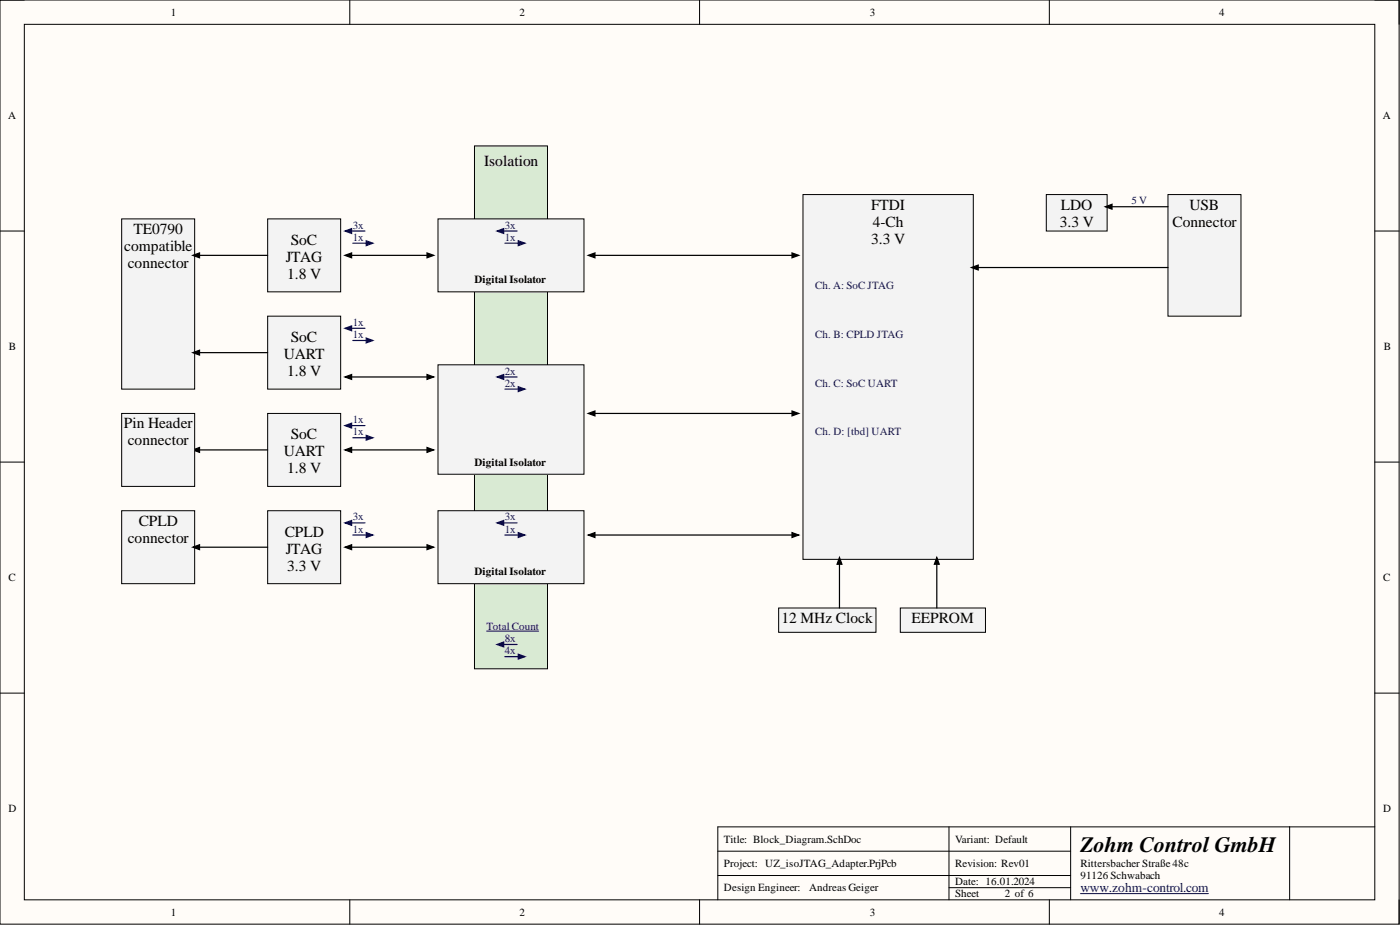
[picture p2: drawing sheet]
<svg xmlns="http://www.w3.org/2000/svg" width="292mm" height="193mm" viewBox="0 0 292 193" stroke-linecap="round" stroke-linejoin="round" font-family="sans-serif">
<path d="M0 0h291.9v192.8h-291.9z" fill-rule="evenodd" fill="#fffcf8"/>
<path d="M0 0h291.9v192.8h-291.9z" fill="none" stroke="#000" stroke-width=".21"/>
<path d="M5.1 5.1h281.7v182.6h-281.7z" fill-rule="evenodd" fill="#fffcf8"/>
<g fill="none" stroke="#000" stroke-width=".21">
<path d="M0 0h5.1M5.1 5.1h281.7v182.6h-281.7zM73 0v5.1M146 0v5.1M218.9 0v5.1M286.8 0h5.1v5.1M0 48.2h5.1M286.8 48.2h5.1M0 96.4h5.1M286.8 96.4h5.1M0 144.6h5.1M286.8 144.6h5.1"/>
<path d="M149.8 177.6h73.6M198 172.5v15.2M223.4 172.5v15.2M269.1 172.5v15.2M286.8 172.5h-137v15.2M73 187.7v5.1M146 187.7v5.1M149.8 182.6h73.6M198 185.2h25.4M218.9 187.7v5.1M291.9 187.7v5.1"/>
</g>
<path d="M225.4 186.4h26.7" fill="none" stroke="#000080" stroke-width=".21"/>
<path d="M55.8 45.7h15.3v15.2h-15.3z" fill-rule="evenodd" fill="#f3f3f3"/>
<path d="M55.8 45.7h15.3v15.2h-15.3z" fill="none" stroke="#000" stroke-width=".21"/>
<path d="M55.8 106.5h15.3v15.3h-15.3z" fill-rule="evenodd" fill="#f3f3f3"/>
<path d="M55.8 106.5h15.3v15.3h-15.3z" fill="none" stroke="#000" stroke-width=".21"/>
<path d="M55.8 66h15.3v15.2h-15.3z" fill-rule="evenodd" fill="#f3f3f3"/>
<path d="M55.8 66h15.3v15.2h-15.3z" fill="none" stroke="#000" stroke-width=".21"/>
<path d="M99 30.4h15.2v109.1h-15.2z" fill-rule="evenodd" fill="#d9ead3"/>
<path d="M99 30.4h15.2v109.1h-15.2z" fill="none" stroke="#000" stroke-width=".21"/>
<path d="M55.8 86.3h15.3v15.2h-15.3z" fill-rule="evenodd" fill="#f3f3f3"/>
<path d="M55.8 86.3h15.3v15.2h-15.3z" fill="none" stroke="#000" stroke-width=".21"/>
<path d="M167.5 40.6h35.6v76.1h-35.6z" fill-rule="evenodd" fill="#f3f3f3"/>
<path d="M167.5 40.6h35.6v76.1h-35.6z" fill="none" stroke="#000" stroke-width=".21"/>
<path d="M25.4 45.7h15.2v35.5h-15.2z" fill-rule="evenodd" fill="#f3f3f3"/>
<path d="M25.4 45.7h15.2v35.5h-15.2z" fill="none" stroke="#000" stroke-width=".21"/>
<path d="M40.2 53.3l1.4-.5v1zM40.6 53.3h15.2M40.2 73.6l1.4-.5v1zM40.6 73.6h15.2" fill="none" stroke="#000" stroke-width=".25"/>
<path d="M40.2 53.3l1.4-.5v1zM40.2 73.6l1.4-.5v1z" fill="#000"/>
<path d="M72.3 48.2h3.9" fill="none" stroke="#000080" stroke-width=".25"/>
<path d="M72 48.2l1.4-.5v1z" fill="#000080"/>
<path d="M72 48.2l1.4-.5v1zM73.6 50.7h3.8" fill="none" stroke="#000080" stroke-width=".25"/>
<path d="M76.4 50.2l1.4 .5-1.4 .5z" fill="#000080"/>
<path d="M76.4 50.2l1.4 .5-1.4 .5zM72.3 109.1h3.9" fill="none" stroke="#000080" stroke-width=".25"/>
<path d="M72 109.1l1.4-.5v1z" fill="#000080"/>
<path d="M72 109.1l1.4-.5v1zM73.6 111.6h3.8" fill="none" stroke="#000080" stroke-width=".25"/>
<path d="M76.4 111.1l1.4 .5-1.4 .5z" fill="#000080"/>
<path d="M72.3 68.5h3.9M76.4 111.1l1.4 .5-1.4 .5z" fill="none" stroke="#000080" stroke-width=".25"/>
<path d="M72 68.5l1.4-.5v1z" fill="#000080"/>
<path d="M72 68.5l1.4-.5v1zM73.6 71h3.8" fill="none" stroke="#000080" stroke-width=".25"/>
<path d="M76.4 70.5l1.4 .5-1.4 .5z" fill="#000080"/>
<path d="M76.4 70.5l1.4 .5-1.4 .5zM72.3 88.8h3.9" fill="none" stroke="#000080" stroke-width=".25"/>
<path d="M72 88.8l1.4-.5v1z" fill="#000080"/>
<path d="M72 88.8l1.4-.5v1zM73.6 91.3h3.8" fill="none" stroke="#000080" stroke-width=".25"/>
<path d="M76.4 90.8l1.4 .5-1.4 .5z" fill="#000080"/>
<path d="M76.4 90.8l1.4 .5-1.4 .5zM104.1 134.4h3.8" fill="none" stroke="#000080" stroke-width=".25"/>
<path d="M103.7 134.4l1.4-.5v1.1z" fill="#000080"/>
<path d="M103.7 134.4l1.4-.5v1.1zM105.3 137h3.9" fill="none" stroke="#000080" stroke-width=".25"/>
<path d="M108.1 136.5l1.4 .5-1.4 .5z" fill="#000080"/>
<path d="M108.1 136.5l1.4 .5-1.4 .5z" fill="none" stroke="#000080" stroke-width=".25"/>
<path d="M101.5 131.7h10.9" fill="none" stroke="#000080" stroke-width=".21"/>
<path d="M243.7 40.6h15.2v25.4h-15.2z" fill-rule="evenodd" fill="#f3f3f3"/>
<path d="M243.7 40.6h15.2v25.4h-15.2z" fill="none" stroke="#000" stroke-width=".21"/>
<path d="M218.3 40.6h12.7v7.6h-12.7z" fill-rule="evenodd" fill="#f3f3f3"/>
<path d="M218.3 40.6h12.7v7.6h-12.7z" fill="none" stroke="#000" stroke-width=".21"/>
<path d="M230.6 43.1l1.4-.5v1zM231 43.1h12.7" fill="none" stroke="#000" stroke-width=".25"/>
<path d="M230.6 43.1l1.4-.5v1z" fill="#000"/>
<path d="M162.5 126.8h20.3v5.1h-20.3z" fill-rule="evenodd" fill="#f3f3f3"/>
<path d="M162.5 126.8h20.3v5.1h-20.3z" fill="none" stroke="#000" stroke-width=".21"/>
<path d="M187.8 126.8h17.8v5.1h-17.8z" fill-rule="evenodd" fill="#f3f3f3"/>
<path d="M187.8 126.8h17.8v5.1h-17.8z" fill="none" stroke="#000" stroke-width=".21"/>
<path d="M202.7 55.8l1.4-.5v1zM203.1 55.8h40.6M175.2 116.3l.5 1.4h-1.1zM175.2 116.7v10.1M195.5 116.3l.5 1.4h-1zM195.5 116.7v10.1" fill="none" stroke="#000" stroke-width=".25"/>
<path d="M202.7 55.8l1.4-.5v1zM175.2 116.3l.5 1.4h-1.1zM195.5 116.3l.5 1.4h-1z" fill="#000"/>
<path d="M91.4 45.7h30.4v15.2h-30.4z" fill-rule="evenodd" fill="#f3f3f3"/>
<path d="M91.4 45.7h30.4v15.2h-30.4z" fill="none" stroke="#000" stroke-width=".21"/>
<path d="M91.4 76.1h30.4v22.8h-30.4z" fill-rule="evenodd" fill="#f3f3f3"/>
<path d="M91.4 76.1h30.4v22.8h-30.4z" fill="none" stroke="#000" stroke-width=".21"/>
<path d="M91.4 106.5h30.4v15.3h-30.4z" fill-rule="evenodd" fill="#f3f3f3"/>
<path d="M91.4 106.5h30.4v15.3h-30.4z" fill="none" stroke="#000" stroke-width=".21"/>
<path d="M25.4 106.5h15.2v15.3h-15.2z" fill-rule="evenodd" fill="#f3f3f3"/>
<path d="M25.4 106.5h15.2v15.3h-15.2z" fill="none" stroke="#000" stroke-width=".21"/>
<path d="M40.2 93.9l1.4-.5v1zM40.6 93.9h15.2M40.2 114.2l1.4-.6v1.1zM40.6 114.2h15.2" fill="none" stroke="#000" stroke-width=".25"/>
<path d="M40.2 93.9l1.4-.5v1zM40.2 114.2l1.4-.6v1.1z" fill="#000"/>
<path d="M104.1 48.2h3.8" fill="none" stroke="#000080" stroke-width=".25"/>
<path d="M103.7 48.2l1.4-.5v1z" fill="#000080"/>
<path d="M103.7 48.2l1.4-.5v1zM105.3 50.7h3.9" fill="none" stroke="#000080" stroke-width=".25"/>
<path d="M108.1 50.2l1.4 .5-1.4 .5z" fill="#000080"/>
<path d="M108.1 50.2l1.4 .5-1.4 .5zM104.1 78.6h3.8" fill="none" stroke="#000080" stroke-width=".25"/>
<path d="M103.7 78.6l1.4-.5v1z" fill="#000080"/>
<path d="M103.7 78.6l1.4-.5v1zM105.3 81.2h3.9" fill="none" stroke="#000080" stroke-width=".25"/>
<path d="M108.1 80.7l1.4 .5-1.4 .5z" fill="#000080"/>
<path d="M108.1 80.7l1.4 .5-1.4 .5zM104.1 109.1h3.8" fill="none" stroke="#000080" stroke-width=".25"/>
<path d="M103.7 109.1l1.4-.5v1z" fill="#000080"/>
<path d="M103.7 109.1l1.4-.5v1zM105.3 111.6h3.9" fill="none" stroke="#000080" stroke-width=".25"/>
<path d="M108.1 111.1l1.4 .5-1.4 .5z" fill="#000080"/>
<path d="M108.1 111.1l1.4 .5-1.4 .5z" fill="none" stroke="#000080" stroke-width=".25"/>
<g fill="none" stroke="#000" stroke-width=".25">
<path d="M72 53.3l1.4-.5v1zM72.3 53.3h17.8M89.1 52.8l1.4 .5-1.4 .5zM122.7 53.3l1.4-.5v1zM123.1 53.3h43.2M165.3 52.8l1.3 .5-1.3 .5zM72 78.6l1.4-.5v1zM72.3 78.6h17.8M89.1 78.1l1.4 .5-1.4 .5zM72 93.9l1.4-.5v1zM72.3 93.9h17.8M89.1 93.4l1.4 .5-1.4 .5z"/>
<path d="M122.7 86.3l1.4-.6v1.1zM123.1 86.3h43.2M165.3 85.7l1.3 .6-1.3 .5zM72 114.2l1.4-.6v1.1zM72.3 114.2h17.8M89.1 113.6l1.4 .6-1.4 .5zM122.7 111.6l1.4-.5v1zM123.1 111.6h43.2M165.3 111.1l1.3 .5-1.3 .5z"/>
</g>
<g fill="#000">
<path d="M72 53.3l1.4-.5v1zM89.1 52.8l1.4 .5-1.4 .5zM122.7 53.3l1.4-.5v1zM165.3 52.8l1.3 .5-1.3 .5zM72 78.6l1.4-.5v1zM89.1 78.1l1.4 .5-1.4 .5zM72 93.9l1.4-.5v1zM89.1 93.4l1.4 .5-1.4 .5zM122.7 86.3l1.4-.6v1.1zM165.3 85.7l1.3 .6-1.3 .5zM72 114.2l1.4-.6v1.1zM89.1 113.6l1.4 .6-1.4 .5z"/>
<path d="M122.7 111.6l1.4-.5v1zM165.3 111.1l1.3 .5-1.3 .5z"/>
</g>
<path d="M25.4 86.3h15.2v15.2h-15.2z" fill-rule="evenodd" fill="#f3f3f3"/>
<path d="M25.4 86.3h15.2v15.2h-15.2z" fill="none" stroke="#000" stroke-width=".21"/>
<text font-size="4.6" x="225.4" y="177.8">Zohm Control GmbH</text>
<g font-size="3.2">
<text x="101" y="34.6">Isolation</text>
<text x="181.8" y="43.7">FTDI</text>
<text x="182.1" y="47.3">4-Ch</text>
<text x="221.1" y="47.3">3.3 V</text>
<text x="221.4" y="43.7">LDO</text>
<text x="244.6" y="47.3">Connector</text>
<text x="248.2" y="43.7">USB</text>
<text x="25.9" y="52.3">compatible</text>
<text x="27.8" y="48.8">TE0790</text>
<text x="60.7" y="51.1">SoC</text>
<text x="181.8" y="50.8">3.3 V</text>
<text x="26.7" y="55.9">connector</text>
<text x="59.7" y="54.6">JTAG</text>
<text x="59.9" y="58.2">1.8 V</text>
<text x="60.7" y="71.4">SoC</text>
<text x="59.2" y="74.9">UART</text>
<text x="59.9" y="78.5">1.8 V</text>
<text x="25.8" y="89.4">Pin Header</text>
<text x="26.7" y="92.9">connector</text>
<text x="59.2" y="95.2">UART</text>
<text x="60.7" y="91.7">SoC</text>
<text x="59.9" y="98.8">1.8 V</text>
<text x="26.7" y="113.2">connector</text>
<text x="28.9" y="109.7">CPLD</text>
<text x="59.4" y="112">CPLD</text>
<text x="59.7" y="115.5">JTAG</text>
<text x="59.9" y="119.1">3.3 V</text>
<text x="163.1" y="130">12 MHz Clock</text>
<text x="190.2" y="130">EEPROM</text>
</g>
<text font-size="2.8" fill="#000080" x="225.4" y="186.1">www.zohm-control.com</text>
<g font-size="2.3">
<text x="35.6" y="3.3">1</text>
<text x="108.4" y="3.3">2</text>
<text x="181.5" y="3.3">3</text>
<text x="254.3" y="3.3">4</text>
<text x="1.7" y="24.9">A</text>
<text x="288.5" y="24.9">A</text>
<text x="99" y="59.1">Digital Isolator</text>
<text x="1.9" y="73.1">B</text>
<text x="288.7" y="73.1">B</text>
<text x="99" y="97.2">Digital Isolator</text>
<text x="99" y="120">Digital Isolator</text>
<text x="1.8" y="121.3">C</text>
<text x="288.6" y="121.3">C</text>
<text x="1.8" y="169.5">D</text>
<text x="288.6" y="169.5">D</text>
<text x="151" y="175.8">Title: Block_Diagram.SchDoc</text>
<text x="199.3" y="175.8">Variant: Default</text>
<text x="151" y="185.9">Design Engineer:</text>
<text x="151" y="180.9">Project: UZ_isoJTAG_Adapter.PrjPcb</text>
<text x="168.8" y="185.9">Andreas Geiger</text>
<text x="199.3" y="184.7">Date: 16.01.2024</text>
<text x="199.3" y="180.9">Revision: Rev01</text>
<text x="225.4" y="180.9">Rittersbacher Straße 48c</text>
<text x="225.4" y="183.4">91126 Schwabach</text>
<text x="35.6" y="191">1</text>
<text x="108.4" y="191">2</text>
<text x="181.5" y="191">3</text>
<text x="199.3" y="187.2">Sheet</text>
<text x="209.7" y="187.2">2 of 6</text>
<text x="254.3" y="191">4</text>
</g>
<g font-size="2.3" fill="#000080">
<text x="73.6" y="47.7">3x</text>
<text x="105.3" y="47.7">3x</text>
<text x="236.1" y="42.6">5 V</text>
<text x="73.6" y="50.2">1x</text>
<text x="105.3" y="50.2">1x</text>
<text x="170.1" y="60.4">Ch. A: SoC JTAG</text>
<text x="73.6" y="68">1x</text>
<text x="73.6" y="70.5">1x</text>
<text x="170.1" y="70.5">Ch. B: CPLD JTAG</text>
<text x="105.3" y="78.1">2x</text>
<text x="105.3" y="80.7">2x</text>
<text x="170.1" y="80.7">Ch. C: SoC UART</text>
<text x="73.6" y="88.3">1x</text>
<text x="73.6" y="90.8">1x</text>
<text x="170.1" y="90.8">Ch. D: [tbd] UART</text>
<text x="73.6" y="108.6">3x</text>
<text x="73.6" y="111.1">1x</text>
<text x="105.3" y="108.6">3x</text>
<text x="105.3" y="111.1">1x</text>
<text x="101.5" y="131.4">Total Count</text>
<text x="105.3" y="133.9">8x</text>
<text x="105.3" y="136.5">4x</text>
</g>
</svg>
